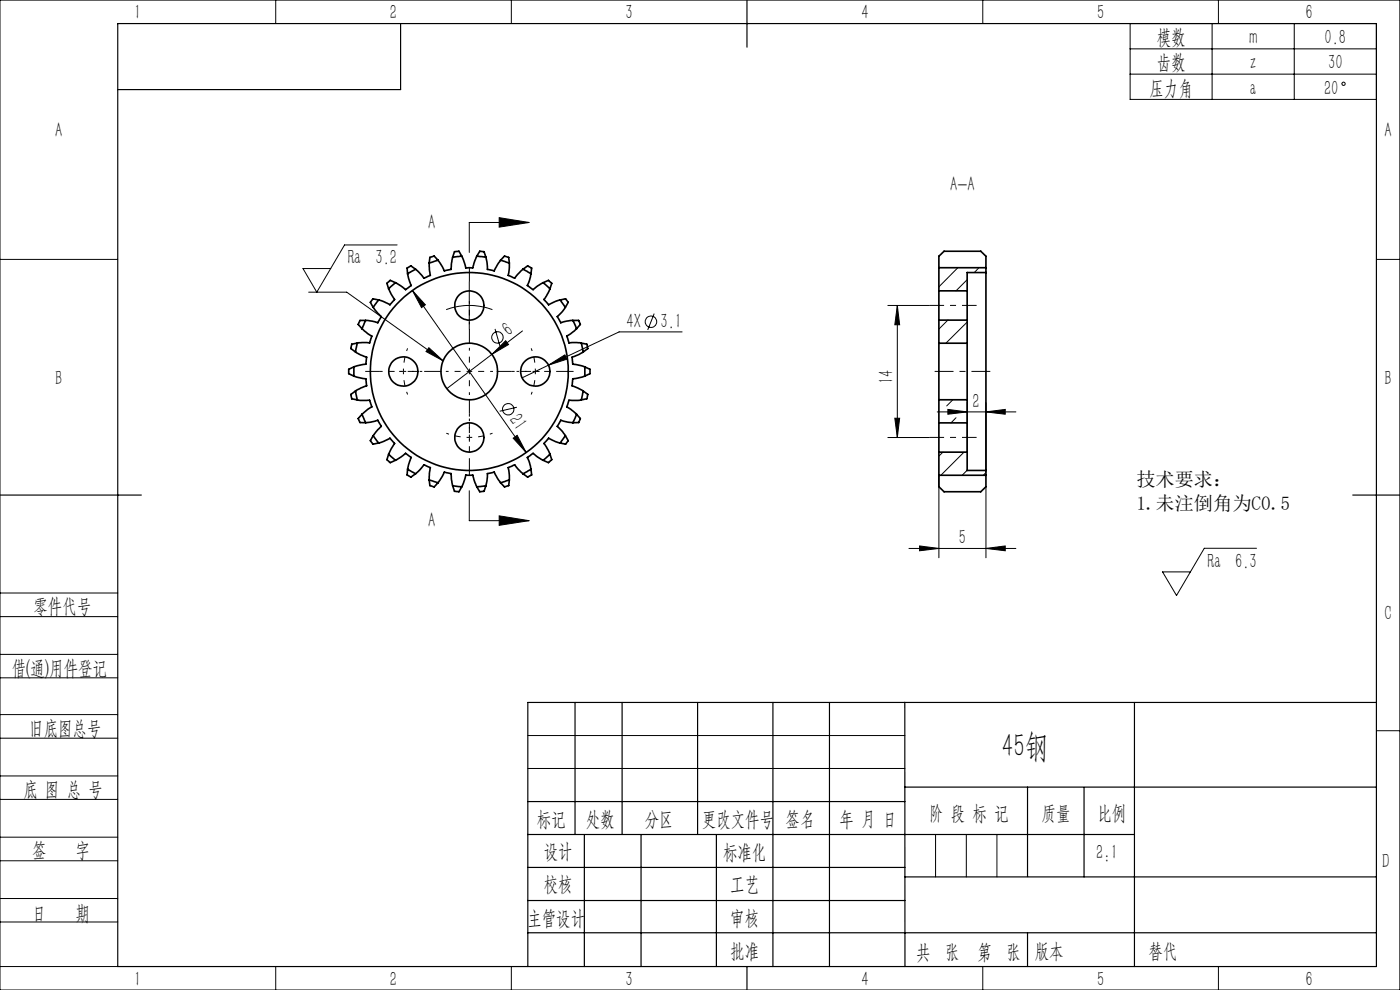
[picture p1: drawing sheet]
<svg xmlns="http://www.w3.org/2000/svg" width="297mm" height="210mm" viewBox="0 0 297 210" stroke-linecap="round" stroke-linejoin="round" font-family="sans-serif">
<g fill="none" stroke="#000" stroke-width=".35">
<path d="M83.9 60l-1.5 1.3M83.9 60l-1.1-.5-.6 .5 .2 1.3M86.5 58.1l.7 2.5-.6 .4-.6 .4-2.1-1.4M88.2 57.1l-1.7 1M88.2 57.1l-1-.7-.6 .3-.2 .2 .1 1.2M91.1 55.8l.2 2.6-.8 .4-.6 .2-1.7-1.9M92.9 55.2l-1.8 .6M92.9 55.2l-.8-.9-.8 .3-.2 1.2M96 54.6l-.3 1.6a.81 .81 0 0 1 0 .9 .81 .81 0 0 1-.9 .2l-.5 .2-1.4-2.3M98 54.4l-2 .2M98 54.4l.8 2.4h1.5l.8-2.4M98 54.4l-.6-1.1-.9 .1-.5 1.2"/>
<path d="M101.1 54.4l2 .2M101.1 54.4l.7-1.1 .8 .1 .5 1.2M103.1 54.6l.3 2.5 1.3 .3 .1 .1 1.4-2.3M106.2 55.2l1.9 .6M106.2 55.2l.8-.9 .6 .2 .3 .1 .2 1.2M108.1 55.8l-.3 2.6 1.4 .6 1.7-1.9M110.9 57.1l1.7 1M110.9 57.1l1-.7 .9 .5-.2 1.2M112.6 58.1l-.2 1.3-.5 1.2 .4 .3a.82 .82 0 0 0 .8 .5 .82 .82 0 0 0 .7-.6l1.4-.8M115.2 60l1.5 1.3M115.2 60l1.1-.5 .6 .4 .2 .2-.4 1.2M199.2 56.8v-2.4l1.1-1.1h7.8l1.1 1.1v2.4"/>
<path d="M199.2 56.8v4.9M199.2 56.8h10M209.2 57.8v42M209.2 57.8h-4v3.9M209.2 56.8v1M75.1 79.8l2.5 .6v.1l.2 1.3-2.4 1.1M75.1 77.8v2M75.1 77.8l-1.1 .5v1l1.1 .5M75.4 74.7l2.4 1.1-.2 1.3v.1l-2.5 .6M75.8 72.8l-.4 1.9M75.8 72.8l-1.2 .2-.1 .5-.1 .4 1 .8M76.8 69.7l1.2 1.1 .9 .5-.5 1.4-2.6 .1"/>
<path d="M77.6 68l-.8 1.7M77.6 68h-1.2l-.4 .7 .8 1M79.2 65.2l1.7 2-.2 .3-.5 1-1.3-.4-1.3-.1M80.3 63.6l-1.1 1.6M80.3 63.6l-1.2-.2-.3 .3-.2 .4 .6 1.1M82.4 61.3l1.3 2.2-1 1.2-2.4-1.1M116.7 61.3l-1.3 2.2 1 1.2 1.5-.8 .9-.3M118.8 63.6l1.1 1.6M118.8 63.6l1.2-.2 .3 .3 .2 .4-.6 1.1M119.9 65.2l-.7 1-1 1 .8 1.3 1.2-.4 1.3-.1M121.5 68l.8 1.7M121.5 68h1.3l.2 .6 .1 .2-.8 .9"/>
<path d="M122.3 69.7l-1.2 1.1-.9 .5 .5 1.4 2.6 .1M123.3 72.8l.4 1.9M123.3 72.8l1.2 .2 .1 .6 .1 .3-1 .8M123.7 74.7l-2.3 1.1 .1 1.4 2.5 .6M124 77.8l1.2 .5v1l-1.2 .5M124 77.8v2M124 79.8l-2.5 .6-.1 1.4 2.3 1.1M199.2 61.7v6.2M199.2 72.8v12M199.2 67.9v4.9M199.2 67.9h6M199.2 61.7h6"/>
<path d="M199.2 72.8h6M205.2 61.7v6.2M205.2 72.8v12M205.2 67.9v4.9M75.4 82.9l.4 1.9M75.4 82.9l-1 .8 .1 .4 .1 .5 1.2 .2M75.8 84.8l2.6 .1 .4 1.1 .1 .3-.9 .5-1.2 1.1M76.8 87.9l.8 1.8M76.8 87.9l-.8 1 .4 .7 1.2 .1M77.6 89.7l2.6-.6 .7 1.3-1.7 2M79.2 92.4l1.1 1.6M79.2 92.4l-.6 1.1 .2 .4 .3 .3 1.2-.2"/>
<path d="M80.3 94l2.4-1.1 1 1.2-1.3 2.2M82.4 96.3l1.5 1.3M82.4 96.3l-.2 1.3 .6 .5 1.1-.5M83.9 97.6l2.1-1.4 1.2 .8-.7 2.5M86.5 99.5l1.7 1M86.5 99.5l-.1 1.2 .2 .2 .6 .3 1-.7M112.6 99.5l-1.7 1M112.6 99.5l.2 1.2-.9 .5-1-.7M115.2 97.6l-1.4-.8a.82 .82 0 0 0-.7-.5 .82 .82 0 0 0-.8 .4l-.4 .3 .5 1.2 .2 1.3M116.7 96.3l-1.5 1.3M116.7 96.3l.4 1.2-.2 .2-.6 .4-1.1-.5M118.8 94l-.9-.3-1.5-.8-1 1.2 1.3 2.2"/>
<path d="M119.9 92.4l-1.1 1.6M119.9 92.4l.6 1.1-.5 .7-1.2-.2M121.5 89.7l-2.5-.6-.8 1.3 1 1 .7 1M122.3 87.9l-.8 1.8M122.3 87.9l.8 .9-.1 .2-.2 .6-1.3 .1M123.3 84.8l-2.6 .1-.5 1.4 .9 .5 1.2 1.1M123.7 82.9l-.4 1.9M123.7 82.9l1 .8-.1 .3-.1 .6-1.2 .2M199.2 89.7v6.2M199.2 84.8h6M199.2 89.7h6M199.2 84.8v4.9"/>
<path d="M199.2 95.9v4.9h10v-1M199.2 95.9h6M205.2 89.7v6.2M205.2 84.8v4.9M205.2 95.9v3.9h4M88.2 100.5l1.5-1.7a.44 .44 0 0 1 .8 0 .8 .8 0 0 1 .7 .5 .8 .8 0 0 1-.1 .8v1.7M91.1 101.8l1.8 .6M91.1 101.8l.2 1.2 .8 .3 .8-.9M92.9 102.4l1.4-2.3 .5 .2a.81 .81 0 0 1 .9 .2 .81 .81 0 0 1 0 1l.3 1.5M96 103l2 .2M96 103l.5 1.2 .9 .1 .6-1.1M98 103.2l.8-2.4h1.5l.8 2.4"/>
<path d="M103.1 103l-2 .2M103.1 103l-.5 1.2-.8 .1-.7-1.1M106.2 102.4l-1.4-2.3-.1 .1-1.3 .3-.3 2.5M108.1 101.8l-1.9 .6M108.1 101.8l-.2 1.2-.3 .1-.6 .2-.8-.9M110.9 100.5l-1.7-1.9-1.4 .6 .3 2.6M199.2 100.8v2.4l1.1 1.1h7.8l1.1-1.1v-2.4"/>
<circle cx="85.6" cy="78.8" r="3.1"/>
<circle cx="99.5" cy="78.8" r="21"/>
<circle cx="99.6" cy="64.8" r="3.1"/>
<circle cx="99.6" cy="78.8" r="6"/>
<circle cx="113.6" cy="78.8" r="3.1"/>
<circle cx="99.6" cy="92.8" r="3.1"/>
</g>
<g fill="none" stroke="#000" stroke-width=".21">
<path d="M0 0h297v210h-297zM58.5 0v5M108.5 0v5M208.5 0v5M239.7 5h52.3v16.1h-52.3zM239.7 10.4h52.3M239.7 15.7h52.3M257.1 5v16.1M258.5 0v5M274.6 5v16.1M0 55h25M84.2 52h-11.1l-5.9 10-2.9-5h5.9"/>
<path d="M99.6 59.8v10M105.9 46.2l6.4 1-6.4 1zM112.3 47.2h-12.7v6.3M203.2 56.8l-4 4M205.2 59.3l-2.4 2.4M207.7 56.8l-1 1M292 55h5M65.5 62h8.1l20.4 14.5M87.5 61.6l24.1 34.4M87.5 61.6l2.7 3.1-.8 .6zM91 73.8l3 2.7-3.6-1.9zM94.7 65.7a14.1 14.1 0 0 1 9.8 0"/>
<path d="M104.4 75.2l2.9-2.9 .6 .8zM104.4 75.2l-9.6 7.2M105 69.8l1 3.6M110.8 70.2l-6.4 5M116.3 77.5l3.5-2.2 .5 .9zM116.3 77.5l-5.5 2.6M138.8 66.5l-1.4 3.5M144.7 70.4h-13.4l-15 7.1M188.3 64.8h8.9M190.4 64.8l.5 4.1h-1.1zM190.4 64.8v28M201.1 67.9l-1.9 1.9"/>
<path d="M205.2 68.3l-4.5 4.5M108.9 92.9l.8-.6 1.9 3.7zM109.6 86.4l-3.6 .8M188.3 92.8h8.9M189.8 88.7h1.1l-.5 4.1zM198.8 87.4h16.7M200 95.9l-.8 .9M201.1 86.8l4.1 .6-4.1 .5zM202.1 84.8l-1.3 1.3M202.8 88.6l-1 1.1M204.5 95.9l-4.9 4.9M205.2 99.8l-1.1 1"/>
<path d="M205.2 85.4v10.5M209.2 87.4l4.1-.6v1.1zM209.2 85.4v14.4M99.6 104.1v6.3h12.7M105.9 109.4l6.4 1-6.4 1zM192.8 116.3h22.7M195.1 115.8l4.1 .5-4.1 .5zM199.2 100.8v17.5M209.2 100.3l-.6 .5M209.2 116.3l4.1-.5v1zM209.2 103.2v15.1M266.6 116.3h-11.1l-5.9 10-3-5h6"/>
<path d="M0 138.8h25M0 125.8h25M0 130.8h25M0 143.8h25M0 156.6h25M0 151.6h25M112 156h80M292 155h5M0 169.6h25M0 164.6h25M0 177.6h25M112 163h80"/>
<path d="M198.5 177v9M205 177v9M211.5 177v9M0 182.6h25M0 190.6h25M0 195.6h25M0 205h25M58.5 205v5M108.5 205v5M208.5 205v5M258.5 205v5"/>
<circle cx="285" cy="17.8" r=".34"/>
<circle cx="105.5" cy="71.6" r="1.21"/>
<circle cx="138.1" cy="68.3" r="1.22"/>
<circle cx="107.8" cy="86.8" r="1.21"/>
</g>
<g fill="none" stroke="#000" stroke-width=".21" stroke-dasharray="30.5 1.3 1.3 1.3" stroke-dashoffset="29.9" stroke-linecap="butt">
<path d="M85.6 78.8a14 14 0 0 0 .9 4.9M85.6 78.8a14 14 0 0 1 .9-4.9M85.6 78.8h-5M85.6 78.8h5M89.6 78.8h-4.9M99.6 78.8v-5M99.6 78.8h-5M99.6 78.8v5M99.6 78.8h5M99.6 68.8v-4.9M109.6 78.8h4.9M113.6 78.8a14 14 0 0 0-.9-4.9"/>
<path d="M113.6 78.8a14 14 0 0 1-.9 4.9M113.6 78.8h5M113.6 78.8h-5M99.6 92.8a14 14 0 0 0 4.9-.9M99.6 92.8a14 14 0 0 1-4.9-.9M99.6 92.8v5M99.6 92.8v-5M99.6 88.8v4.9"/>
</g>
<path d="M99.6 59.8v-3.1M80.6 78.8h-3.1M90.6 78.8h3.1M99.6 69.8v3.1M108.6 78.8h-3.1M118.6 78.8h3.1M99.6 97.8v3.1M99.6 87.8v-3.1" fill="none" stroke="#000" stroke-width=".21" stroke-dasharray="30.5 1.3 1.3 1.3" stroke-linecap="butt"/>
<path d="M197.2 64.8h10M197.2 92.8h10" fill="none" stroke="#000" stroke-width=".21" stroke-dasharray="30.5 1.3 1.3 1.3" stroke-dashoffset="27.4" stroke-linecap="butt"/>
<path d="M198.3 78.8h11.8" fill="none" stroke="#000" stroke-width=".21" stroke-dasharray="30.5 1.3 1.3 1.3" stroke-dashoffset="26.5" stroke-linecap="butt"/>
<g fill="none" stroke="#000" stroke-width=".25">
<path d="M25 5h267v200h-267zM85 5v14h-60M158.5 0v10M0 105h30M287 105h10M122 149v28M132 149v28M148 149v28M164 149v56M176 149v56M191.9 149l.1 56M240.7 149v56"/>
<path d="M292 149h-180v56M112 177h128.7M112 170h80M124 177v28M136 177v28M152 177v28M191.9 167h100.1M218 167v18.9M230 167v19M112 197.9h180M112 184h80M112 191h80"/>
<path d="M192 186h100M218 197.9v7.1M158.5 205v5"/>
</g>
<g fill="#000">
<path d="M104.4 75.2l2.9-2.9 .6 .8z"/>
<path d="M105.9 46.2l6.4 1-6.4 1zM105.9 109.4l6.4 1-6.4 1z"/>
<path d="M87.5 61.6l1.9 3.7 .8-.6zM108.9 92.9l2.7 3.1-1.9-3.7z"/>
<path d="M116.3 77.5l4-1.3-.5-.9zM91 73.8l3 2.7-3.6-1.9zM201.1 86.8l4.1 .6-4.1 .5zM209.2 87.4l4.1-.6v1.1z"/>
<path d="M190.4 64.8l.5 4.1h-1.1zM189.8 88.7h1.1l-.5 4.1z"/>
<path d="M209.2 116.3l4.1-.5v1zM195.1 115.8l4.1 .5-4.1 .5z"/>
</g>
<text font-size="7.1" x="212.6" y="160.6">45钢</text>
<g font-size="4.4">
<text x="28.5" y="4.1">1</text>
<text x="82.7" y="4.1">2</text>
<text x="132.7" y="4.1">3</text>
<text x="182.7" y="4.1">4</text>
<text x="232.7" y="4.1">5</text>
<text x="277" y="4.1">6</text>
<text x="245.4" y="9.4">模数</text>
<text x="265" y="9.4">m</text>
<text x="281" y="9.4">0.8</text>
<text x="245.4" y="14.7">齿数</text>
<text x="265.2" y="14.7">z</text>
<text x="281.8" y="14.7">30</text>
<text x="243.9" y="20.1">压力角</text>
<text x="265.2" y="20.1">a</text>
<text x="280.9" y="20.1">20</text>
<text x="11.7" y="29.1">A</text>
<text x="293.7" y="29.1">A</text>
<text x="201.6" y="40.4">A-A</text>
<text x="90.9" y="48.6">A</text>
<text x="73.8" y="56.1">Ra 3.2</text>
<text x="107.9" y="71.4" transform="rotate(-37 107.9 71.4)">6</text>
<text x="132.9" y="69.5">4X</text>
<text x="140.1" y="69.5">3.1</text>
<text x="11.7" y="81.6">B</text>
<text x="189.5" y="81.4" transform="rotate(-90 189.5 81.4)">14</text>
<text x="293.7" y="81.6">B</text>
<text x="107.9" y="89.2" transform="rotate(55 107.9 89.2)">21</text>
<text x="206.3" y="86.5">2</text>
<text x="90.9" y="111.9">A</text>
<text x="203.4" y="115.4">5</text>
<text x="256.2" y="120.4">Ra 6.3</text>
<text x="7.1" y="130.1">零件代号</text>
<text x="293.7" y="131.6">C</text>
<text x="2.5" y="143.2">借(通)用件登记</text>
<text x="6.2" y="155.8">旧底图总号</text>
<text x="5" y="168.9">底 图 总 号</text>
<text x="197.1" y="173.8">阶 段 标 记</text>
<text x="221" y="173.8">质量</text>
<text x="232.8" y="173.8">比例</text>
<text x="113.9" y="175.2">标记</text>
<text x="124.3" y="175.2">处数</text>
<text x="136.8" y="175.2">分区</text>
<text x="148.9" y="175.2">更改文件号</text>
<text x="166.7" y="175.2">签名</text>
<text x="178.1" y="175.2">年 月 日</text>
<text x="6.8" y="181.9">签</text>
<text x="16" y="181.9">字</text>
<text x="115.3" y="182.1">设计</text>
<text x="153.4" y="182.2">标准化</text>
<text x="232.6" y="182.1">2:1</text>
<text x="293.2" y="184.1">D</text>
<text x="115.3" y="189">校核</text>
<text x="154.9" y="189">工艺</text>
<text x="6.8" y="195.2">日</text>
<text x="16" y="195.2">期</text>
<text x="111.9" y="196.2">主管设计</text>
<text x="154.9" y="196.2">审核</text>
<text x="154.9" y="203.1">批准</text>
<text x="194.4" y="203.4">共 张</text>
<text x="207.4" y="203.4">第 张</text>
<text x="219.5" y="203.1">版本</text>
<text x="243.6" y="203.1">替代</text>
<text x="28.5" y="209.1">1</text>
<text x="82.7" y="209.1">2</text>
<text x="132.7" y="209.1">3</text>
<text x="182.7" y="209.1">4</text>
<text x="232.7" y="209.1">5</text>
<text x="277" y="209.1">6</text>
</g>
<g font-size="4.1">
<text x="241.1" y="103.1">技术要求：</text>
<text x="241.1" y="108.1">1.未注倒角为C0.5</text>
</g>
</svg>
